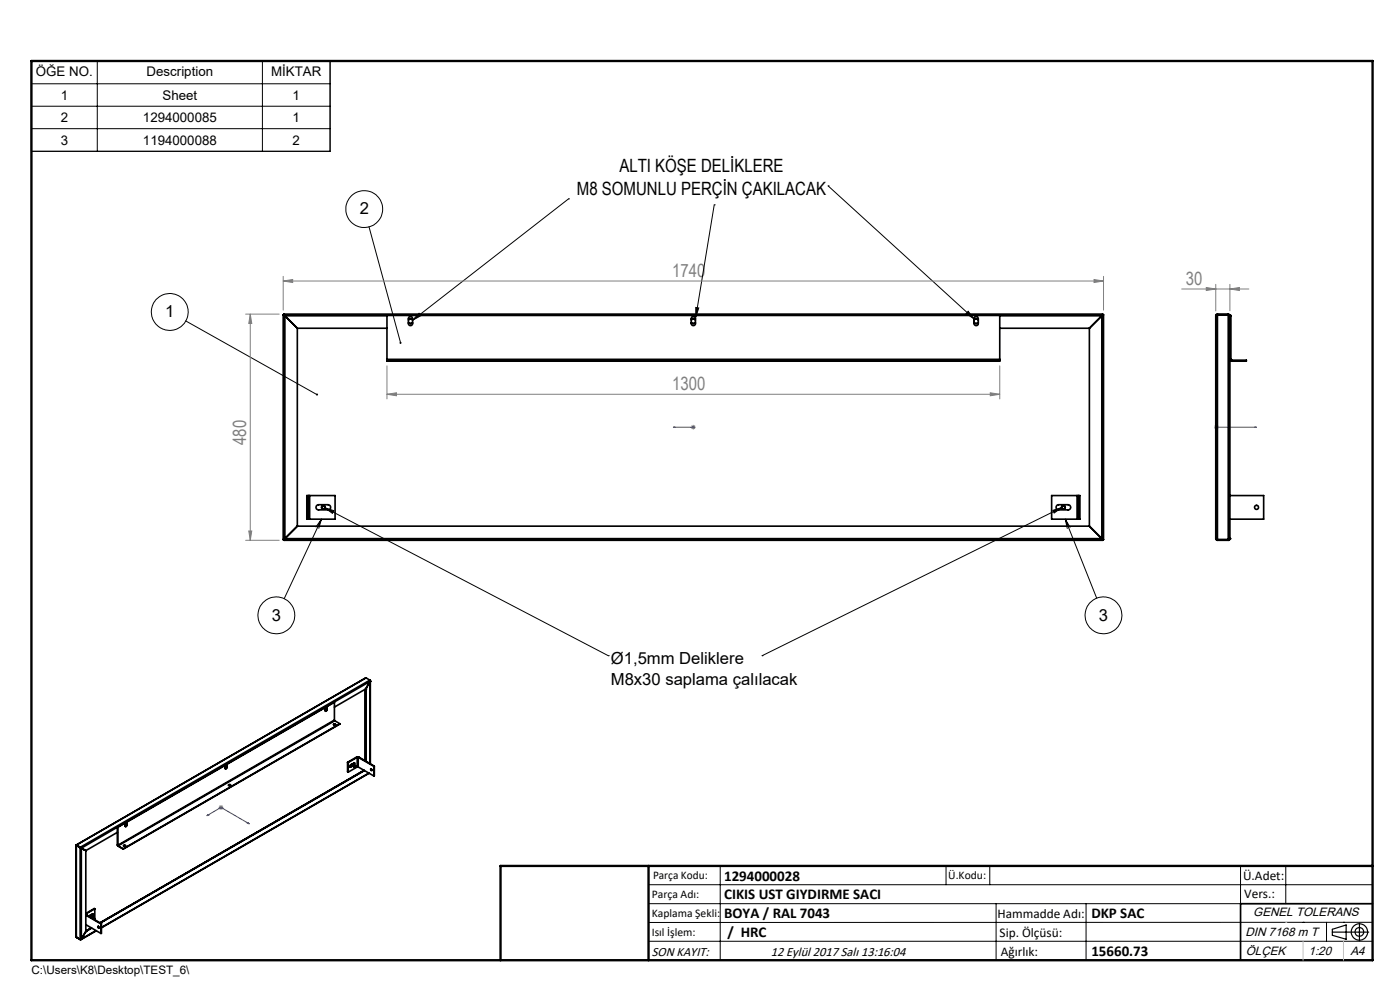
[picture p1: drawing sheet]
<svg xmlns="http://www.w3.org/2000/svg" width="297mm" height="210mm" viewBox="0 0 297 210" stroke-linecap="round" stroke-linejoin="round" font-family="sans-serif">
<g fill="none" stroke="#000" stroke-width=".21">
<path d="M6.7 12.8h63.3v19.3h-63.3zM6.7 17.8h63.3M20.6 12.8v19.3M55.7 12.8v19.3M6.7 22.5h63.3M6.7 27.3h63.3M175.7 39.4h.1M175.7 39.4l30.9 28.2M78.3 48.1l6.7 24.6M120.6 42.2h.1M120.6 42.2l-33.1 25.7M151.5 43.5h.1"/>
<path d="M151.5 43.5l-3.9 23.8M39.4 68.1l27.8 15.6M88.9 66.5l.4 .4-1.8 1zM147.6 65.2l.6 .1-.6 2zM205.4 66l1.2 1.6-1.7-1.1zM68.2 110.1l-7.9 16.9M68.2 110.1l-.6 2M68.2 110.1l-1.2 1.7M68.9 107.7l60.1 31.4M68.9 107.7l1.9 .6-.3 .6zM223.3 108.3l1.9-.6-1.6 1.1zM225.2 107.7l-63.5 31.4"/>
<path d="M226 110.1l6.7 16.8M226 110.1l1 1.8M226 110.1l.4 2M129 139.1h.1M161.7 139.1h.1M137.6 187.7h153.6M137.6 191.7h153.6M137.6 199.7h153.6M152.8 183.7v20M200.7 183.7v4M210 183.7v4M211.3 191.7v12"/>
<path d="M230.4 191.7v12M263.2 183.7v20M272.8 183.7v8M276.4 195.6h.1M281.4 195.6v4.1M285 195.6h.1M291.2 195.6l-153.6 .1"/>
<circle cx="77.3" cy="44.4" r="3.9"/>
<circle cx="36" cy="66.2" r="3.9"/>
<circle cx="58.6" cy="130.5" r="3.9"/>
<circle cx="234.1" cy="130.5" r="3.9"/>
</g>
<g fill="none" stroke="#000" stroke-width=".25">
<path d="M282.6 197.7h7.8M282.6 197.1l3-.9v3l-3-.8zM288.4 195.8v3.8M106.2 203.7h185"/>
<circle cx="288.4" cy="197.7" r="1.74"/>
<circle cx="288.4" cy="197.7" r=".93"/>
</g>
<path d="M142.8 90.6h.5h-.5M142.8 90.6h4.3M147 90.6h.2zM147.1 90.6h.1M258 90.6h.2zM258.1 90.6h.1M258.1 90.6h8.5M266.6 90.6h-.5h.5M43.9 173l3-1.7 6 3.5M44.1 172.8l.2 .1-.4 .1zM52.5 174.6l.1-.1 .3 .3z" fill="none" stroke="#00f" stroke-width=".21"/>
<g fill="none" stroke="#808080" stroke-width=".21">
<path d="M60.1 59.6l2-.3v.6zM60.1 58.6v7.2M60.1 59.6h174M232.1 59.3l2 .3-2 .3zM234.1 58.6v7.2M52.1 66.6h7.1M53.1 66.6v48M53.1 66.6l.3 2h-.6zM82.1 77.6v7M212.1 77.6v7M250.7 61.3h14.2M255.9 61l2 .3-2 .3z"/>
<path d="M257.9 60.3v5.7M260.9 61.3l2-.3v.6zM260.9 60.3v5.6M82.1 83.6l2-.3v.7zM82.1 83.6h130M146.6 90.6h1M146.7 90.3l.7 .7M147.1 90.1v1M147.4 90.3l-.7 .7M210.1 83.3l2 .3-2 .4zM257.6 90.6h1M257.7 90.3l.7 .7"/>
<path d="M258.1 90.1v1M258.4 90.3l-.7 .7M52.1 114.6h7.1M52.8 112.6h.6l-.3 2zM46.4 171.3h1M46.5 170.9l.7 .8M46.9 170.8v1M47.2 170.9l-.7 .8"/>
</g>
<path d="M291.2 191.7h-28v12" fill="none" stroke="#000" stroke-width=".35"/>
<path d="M6.7 12.9h284.5v190.8h-284.5zM137.6 183.7v20M291.2 183.7h-185v20" fill="none" stroke="#000" stroke-width=".5"/>
<path d="M276.4 199.7v4M285 199.7v4" fill="none" stroke="#c0c0c0" stroke-width=".21"/>
<path d="M272.8 195.6h.1" fill="none" stroke="#c0c0c0" stroke-width=".25"/>
<g fill="#000">
<path d="M205.4 66l1.2 1.6-1.7-1.1zM88.9 66.5l.4 .4-1.8 1zM147.6 65.2l.6 .1-.6 2z"/>
<path d="M68.9 107.7l1.9 .6-.3 .6zM223.3 108.3l1.9-.6-1.6 1.1zM84.8 72.6v.2l.2 .1v-.2l.1 .2 .1-.3zM67.1 83.5l-.1 .1a.23 .23 0 0 0 .2 .3 .23 .23 0 0 0 .3-.1l-.3-.1 .3 .1a.23 .23 0 0 0-.1-.3 .23 .23 0 0 0-.3 0z"/>
</g>
<g fill="#00f">
<path d="M142.8 90.6h.5zM147 90.6h.2z"/>
<path d="M258 90.6h.2zM266.1 90.6h.5z"/>
<path d="M44.1 172.8l.2 .1-.4 .1zM52.5 174.6l.1-.1 .3 .3z"/>
</g>
<g fill="#808080">
<path d="M232.1 59.3l2 .3-2 .3zM60.1 59.6l2-.3v.6z"/>
<path d="M260.9 61.3l2-.3v.6zM255.9 61l2 .3-2 .3z"/>
<path d="M52.8 112.6h.6l-.3 2zM53.1 66.6l.3 2h-.6z"/>
<path d="M82.1 83.6l2-.3v.7zM210.1 83.3l2 .3-2 .4z"/>
</g>
<g fill="none" stroke="#000" stroke-width=".35">
<path d="M60.1 66.8l.3 .2M60.1 66.8v47.7M60.1 66.8h.2M60.3 66.8l.1 .2M60.3 66.6l.1 .4M60.3 66.6v.2M60.3 66.6h173.6M60.4 67h.1M60.4 67v47.3M60.4 67l2.7 2.6M60.4 67h21.7M63.1 69.6v42"/>
<path d="M63.1 69.6h19M82.1 76.2v.2M82.1 76.2v-9.3h130v9.3M82.1 76.4v.2h130v-.2M82.1 76.4h130M82.1 76.2h130M86.6 68.4l.5 .2 .4-.2M86.6 67.9l.5-.3 .4 .3M86.8 67.3a.44 .44 0 0 1 .5-.1 .44 .44 0 0 1 .2 .4v1a.44 .44 0 0 1-.4 .5 .44 .44 0 0 1-.5-.5v-1.1zM146.6 68.4l.5 .2 .4-.2M146.6 67.9l.5-.3 .4 .3M146.8 67.3a.44 .44 0 0 1 .5-.1 .44 .44 0 0 1 .2 .4v1a.44 .44 0 0 1-.4 .5 .44 .44 0 0 1-.5-.5v-1.1z"/>
<path d="M206.6 68.4l.5 .2 .4-.2M206.6 67.9l.5-.3 .4 .3M206.8 67.3a.44 .44 0 0 1 .5-.1 .44 .44 0 0 1 .2 .4v1a.46 .46 0 0 1-.4 .5 .46 .46 0 0 1-.5-.5v-1zM212.1 76.2v.2M212.1 69.6h19M212.1 67h21.7M231.1 69.6v42M233.8 67h.1M233.8 67v47.3M233.8 67l-2.7 2.6M233.9 66.8l-.1 .2M233.9 66.6l-.1 .4"/>
<path d="M233.9 66.8h.2M233.9 66.6v.2M234.1 66.8l-.3 .2M234.1 66.8v47.7M257.9 67v47.3M258.3 66.8l-.4 .2M258.3 66.8h-.2M258.3 66.6l-.3 .1-.1 .3M258.3 66.8h2.3M258.3 66.6h2.3M258.3 66.6v48M260.6 66.8l.3 .2"/>
<path d="M260.6 66.8h.1M260.6 66.6l.2 .1 .1 .3M260.6 66.6v48M260.9 67h.1M261.1 76.2l.2 .2M261.1 76.2l-.2 .1 .4 .3M261.1 76.2v-9.3h-.2v47.4M261.3 76.4h3.1v.2h-3.1M261.3 76.4v.2M60.1 114.5h.2M60.3 114.6h173.6M60.3 114.5v.1"/>
<path d="M60.4 114.3l-.3 .2M60.4 114.3l-.1 .2M60.4 114.3l-.1 .3M60.4 114.3h.1M60.4 114.3h173.4M63.1 111.6l-2.7 2.7M63.1 111.6h168M65.4 110.1h.3M65.4 105.1h.3M65.4 105.1h-.3v5h.3M65.4 105.1v5M65.7 105.1h5.4v5h-5.4"/>
<path d="M65.7 105.1v5M67.1 107.3l.5-.2h2a.55 .55 0 0 1 .5 .5 .55 .55 0 0 1-.5 .6h-2a.53 .53 0 0 1-.5-.3 .53 .53 0 0 1 0-.6zM224.3 107.1h2.3a.55 .55 0 0 1 .6 .5 .55 .55 0 0 1-.6 .6h-2a.55 .55 0 0 1-.6-.5 .55 .55 0 0 1 .3-.6zM228.5 110.1h.3M228.5 105.1h.3M228.5 105.1h-5.4v5h5.4M228.5 105.1v5M228.8 105.1h.3v5h-.3M228.8 105.1v5M231.1 111.6l2.7 2.7M233.8 114.3l.3 .2M233.8 114.3l.1 .2"/>
<path d="M233.8 114.3l.1 .3M233.8 114.3h.1M233.9 114.5h.2M233.9 114.5v.1M257.9 114.3l.4 .2M257.9 114.3l.4 .3M258.1 114.4l.2 .1M258.3 114.5h2.3M258.3 114.6h2.3M260.7 114.4l-.1 .1M260.9 114.3l-.3 .2M260.9 114.3l-.1 .2-.2 .1"/>
<path d="M260.9 114.3h.1M260.9 105.1h7.2v5h-7.2M69 150.6l.1 .1M69.2 150.4l-.1 .3M69.2 150.2v.2M69.2 150.4l-.2 .2M69.3 150.1h.1M69.3 150.6l-.3 .2M69.3 150.2l-.3 .1M69.3 150.1v.1M69.3 150.6h.1M69.3 150.1v.5"/>
<path d="M69.3 150.2l-.1-.1-.2 .2v.5l.1 .1 .2-.3M69.3 150.2v.4M70.8 153.6h.3a.18 .18 0 0 1-.1 .2 .18 .18 0 0 1-.2-.2zM70.8 153.7h.4M70.9 148.9l-46 26.6M70.9 148.9v.1M70.9 152.7l.1 .2M70.9 152.7l-45.9 26.6M70.9 149l-45.9 26.5M70.9 149v3.7M71 152.9l-46 26.5M71 152.9l1.1 .6"/>
<path d="M72.1 153.5l-46 26.6M72.1 153.5l-46 26.5M77.5 146.2v15.2M77.6 146.1h.1M77.6 146.1l-6.7 3.9M77.6 146.1v15.4M77.6 143.8l-61.4 35.4M77.6 143.8l.9 .5M78.5 144.3v.2M78.5 144.3l-61.5 35.4M78.5 144.3h.1M78.5 144.5h.1"/>
<path d="M78.5 144.5l-.9 1.6M78.5 144.5l-7.6 4.4M78.6 144.4v17.6M16.1 179.3v19.4M16.2 179.3h.1M16.2 179.3v19.5M16.2 179.3l.8 .5M16.2 179.2v.1M16.2 179.2l.8 .5M17 179.8l.3 .1M17 179.8l.2 .1M17 179.7l.3 .2"/>
<path d="M17 179.8h.1M17 179.7v19.6M17.2 179.9h.1M17.2 179.9l1 .5M17.3 179.9v19.3M24.9 179.2l.1 .3M24.9 176.6l-6.7 3.8M24.9 175.5h.1M24.9 179.2l.1 .1M24.9 175.5v3.7M24.9 175.5l-7.6 4.4M25 179.3v.1"/>
<path d="M25 175.5v3.8M25 179.4l1.1 .6M25 179.4v.1M25 179.5l1.1 .6M26.2 179.4h.4M26.3 179.3a.19 .19 0 0 1 .3-.1 .19 .19 0 0 1 0 .3 .19 .19 0 0 1-.3 0zM26.8 174.9l-.2 .2zM26.8 174.7v.2M26.8 174.5v.1M26.8 175l-.2 .3M26.8 174.7l-.2 .1M26.8 174.6l.1 .1"/>
<path d="M26.8 175l.1 .1M26.8 174.6v.4M26.9 174.7l-.1-.2-.2 .2v.7l.3-.3M26.9 174.7v.4M47.8 162.6v.5l.3-.3M47.8 162.9h.1M48 162.7l-.1 .2M48 162.5v.2M48 162.7l-.2 .2M48 162.3v.1M48 162.8l-.2 .3M48 162.5l-.2 .1"/>
<path d="M48 162.4h.1M48 162.8h.1M48 162.4v.4M48.1 162.4l-.1-.1-.2 .3M48.1 162.4v.4M48.5 166.6h.4M73.7 161.7v2l.2 .1M73.7 161.7h.2M73.9 161.7v2.1M74.3 162.6l-.1 .1M74.3 162.6l.1 .1M74.5 162.2v.2l.7 .4"/>
<path d="M74.6 162.4l-.3 .2M74.7 162.5l-.3 .2M74.8 162l.6 .4M75.1 162.3l.1-.5-.9 .5-.1 .3 .2 .1M75.2 161.8l-.2 .4M75.4 162.5l.1 .1-.3 .2zM75.5 162.6l-.1-.2-.2 .2v.2l.2-.1M75.7 160.6h.4M75.7 160.6l-2 1.1M75.7 160.6h.1M75.8 162.7h.2M75.8 160.6h.2"/>
<path d="M75.8 160.6v2.1M75.8 162.7l-1.9 1.1M75.8 160.6l-1.9 1.1M76 162.7l3.3 1.9M76 160.6v2.1M76 160.6l3.3 2M76.1 160.6h-.1M76.1 160.6l3.3 1.9M77.2 163.4l-55.9 32.4M78.2 164l-56.7 32.7M78.3 164l-56.8 32.8M78.7 163.1l.2 .3"/>
<path d="M79.3 162.6v2M79.4 162.5l-.1 2.1M79.4 162.5l-.1 .1M16.2 198.7v.1M16.2 198.8l.8 .5M16.2 198.9h.1M17.3 199.2l-.3 .1M17.3 199.2h.1M18.1 180.4h.1M18.2 197.6h.1M18.2 193.9h.1M18.2 194h.1"/>
<path d="M18.2 180.4v17.2M18.2 197.6l-.9 1.6M18.2 194l3.3 1.9M18.2 194.1l3.2 1.9M18.2 196.1l3.2 1.9M19 194.2v.2l.7 .4M19.1 194.5h.1M19.2 194.5h.1M19.2 194.1l.7 .4M19.4 196.8l-1.2 .7M19.4 196.9l-1.2 .7M19.6 194.3l.2-.3-.1-.2-.9 .5"/>
<path d="M19.6 193.8l-.1 .4M19.9 194.6v-.2l-.2 .2-.1 .2h.2M20.1 192.8l-.1-.1-1.8 1.1M20.1 192.8l-1.9 1.1M20.1 192.8v2l-.2 .2M20.4 197.4l-3.1 1.8M20.4 197.4l-3.2 1.9M20.8 196.5l.2 .1v.3l-.2-.1zM20.8 196.5l.2 .3M21.4 196v2M21.5 195.9l-.1 .1M21.5 195.9l-.1 2.1"/>
<path d="M26.1 180v.1"/>
<circle cx="68.6" cy="107.6" r=".4"/>
<circle cx="68.6" cy="107.6" r=".32"/>
<circle cx="225.6" cy="107.6" r=".32"/>
<circle cx="225.6" cy="107.6" r=".39"/>
<circle cx="266.6" cy="107.6" r=".43"/>
<circle cx="48.7" cy="166.6" r=".18"/>
<circle cx="78.8" cy="163.2" r=".18"/>
<circle cx="19.8" cy="194.6" r=".14"/>
</g>
<g font-size="3.9">
<text x="122.4" y="41.4">M8 SOMUNLU PERÇİN ÇAKILACAK</text>
<text x="131.4" y="36.5">ALTI KÖŞE DELİKLERE</text>
</g>
<g font-size="3.9" fill="#808080">
<text x="142.6" y="58.7">1740</text>
<text x="251.6" y="60.4">30</text>
<text x="142.6" y="82.7">1300</text>
<text x="52.2" y="94.4" transform="rotate(-90 52.2 94.4)">480</text>
</g>
<g font-size="3.5">
<text x="76.3" y="45.5">2</text>
<text x="35" y="67.3">1</text>
<text x="57.7" y="131.7">3</text>
<text x="233.1" y="131.7">3</text>
<text x="129.6" y="140.9">Ø1,5mm Deliklere</text>
<text x="129.6" y="145.4">M8x30 saplama çalılacak</text>
</g>
<g font-size="3.2">
<text x="153.6" y="190.8">CIKIS UST GIYDIRME SACI</text>
<text x="153.6" y="186.8">1294000028</text>
<text x="153.6" y="194.8">BOYA / RAL 7043</text>
<text x="231.5" y="194.8">DKP SAC</text>
<text x="154.3" y="198.8">/ HRC</text>
<text x="231.5" y="202.8">15660.73</text>
</g>
<g font-size="2.8">
<text x="7.6" y="16.1">ÖĞE NO.</text>
<text x="31.1" y="16.1">Description</text>
<text x="57.5" y="16.1">MİKTAR</text>
<text x="12.9" y="21.2">1</text>
<text x="34.5" y="21.2">Sheet</text>
<text x="62.1" y="21.2">1</text>
<text x="12.9" y="26">2</text>
<text x="30.3" y="26">1294000085</text>
<text x="62.1" y="26">1</text>
<text x="12.9" y="30.7">3</text>
<text x="30.3" y="30.7">1194000088</text>
<text x="62.1" y="30.7">2</text>
<text x="263.7" y="186.7">Ü.Adet:</text>
<text x="263.9" y="190.5">Vers.:</text>
<text x="211.6" y="194.8">Hammadde Adı:</text>
<text x="138.3" y="202.8">SON KAYIT:</text>
<text x="163.5" y="202.8">12 Eylül 2017 Salı 13:16:04</text>
<text x="212.1" y="198.7">Sip. Ölçüsü:</text>
<text x="212.3" y="202.7">Ağırlık:</text>
</g>
<g font-size="2.6">
<text x="265.9" y="194.4">GENEL TOLERANS</text>
<text x="264.2" y="198.5">DIN 7168 m T</text>
<text x="264.3" y="202.6">ÖLÇEK</text>
<text x="277.6" y="202.6">1:20</text>
<text x="286.5" y="202.6">A4</text>
</g>
<g font-size="2.5">
<text x="138.3" y="190.5">Parça Adı:</text>
<text x="138.5" y="186.5">Parça Kodu:</text>
<text x="201.2" y="186.5">Ü.Kodu:</text>
<text x="138.3" y="194.5">Kaplama Şekli:</text>
<text x="138.3" y="198.6">Isıl İşlem:</text>
<text x="6.7" y="206.7">C:\Users\K8\Desktop\TEST_6\</text>
</g>
</svg>
